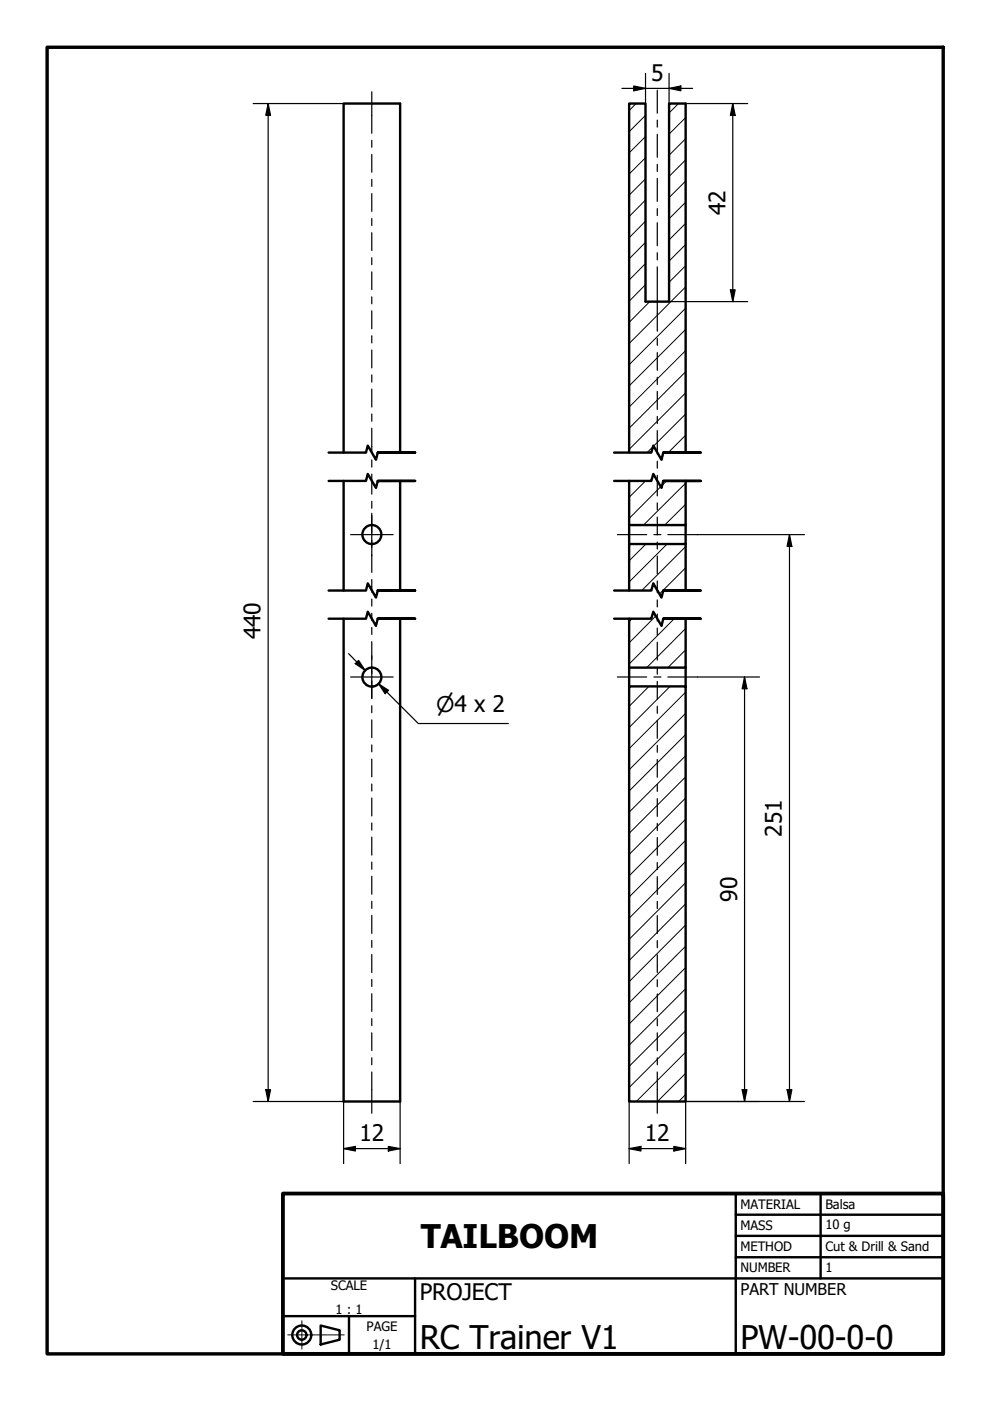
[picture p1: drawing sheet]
<svg xmlns="http://www.w3.org/2000/svg" width="210mm" height="297mm" viewBox="0 0 210 297" stroke-linecap="round" stroke-linejoin="round" font-family="sans-serif">
<!-- layer: Hatch (ISO) -->
<g fill="none" stroke="#000" stroke-width=".21">
<path d="M134.9 22l-1.5 1.4M136.9 37.9l-3.5 3.5M136.9 33.4l-3.5 3.5M136.9 28.9l-3.5 3.5M136.9 24.5l-3.5 3.4M143.8 22l-1.9 1.9M145.4 38.4l-3.5 3.5M145.4 33.9l-3.5 3.5M145.4 29.4l-3.5 3.5M145.4 24.9l-3.5 3.5M136.9 55.9l-3.5 3.5M136.9 51.4l-3.5 3.5"/>
<path d="M136.9 46.9l-3.5 3.5M136.9 42.4l-3.5 3.5M145.4 56.3l-3.5 3.5M145.4 51.8l-3.5 3.6M145.4 47.4l-3.5 3.5M145.4 42.9l-3.5 3.5M136.9 60.4l-3.5 3.5M137.8 64l-4.4 4.4M145.4 78.8l-12 12M145.4 74.3l-12 12M145.4 69.8l-12 12M145.4 65.3l-12 12"/>
<path d="M145.4 60.8l-12 12M138.4 94.7l-1.2 1.3M140.3 97.4h-.1M145.4 87.8l-6.8 6.8M145.4 92.3l-3.7 3.7M145.4 83.3l-12 12M136.9 102l-3.5 3.4M136.9 115.3l-3.5 3.6M140.1 103.2l-6.7 6.7M141.4 102l-1 .9M141.4 115.3l-8 8.1M145.4 106.9l-4.5 4.4"/>
<path d="M145.4 102.4l-9 8.9M145.4 115.9l-9.3 9.3M134 131.2l-.6 .6M139 130.6l-5.6 5.7M143 131.2l-9.6 9.6M145.4 137.8l-3.8 3.7M145.4 133.3l-8.3 8.2M145.4 120.4l-5.6 5.5M145.4 124.9l-.4 .3M137.6 145.5l-4.2 4.3M142.1 145.5l-8.7 8.7M145.4 146.8l-12 11.9"/>
<path d="M145.4 151.2l-12 12M145.4 155.7l-12 12M145.4 160.2l-12 12M145.4 164.7l-12 12M145.4 169.2l-12 12M145.4 173.7l-12 12M145.4 178.2l-12 12M145.4 182.7l-12 12M145.4 187.1l-12 12.1M145.4 191.6l-12 12.1M145.4 196.1l-12 12M145.4 200.6l-12 12"/>
<path d="M145.4 205.1l-12 12M145.4 209.6l-12 12M145.4 214.1l-12 12M145.4 218.6l-12 12M145.4 223.1l-10.5 10.4M145.4 227.6l-6 5.9M145.4 232.1l-1.5 1.4"/>
</g>
<!-- layer: Break Line (ISO) -->
<path d="M69.7 96h7.9l.4-1.5 1.7 3 .4-1.5h7.9h-7.9M130.2 96h7.9l.4-1.5 1.8 3 .3-1.5h7.9h-7.9M69.7 102h7.9l.4-1.5 1.7 2.9 .4-1.4h7.9h-7.9M130.2 102h7.9l.4-1.5 1.8 2.9 .3-1.4h7.9h-7.9M69.7 131.2h7.9l.4-1.5 1.7 3 .4-1.5h7.9h-7.9M69.7 125.2h7.9l.4-1.5 1.7 3 .4-1.5h7.9h-7.9M130.2 131.2h7.9l.4-1.5 1.8 3 .3-1.5h7.9h-7.9M130.2 125.2h7.9l.4-1.5 1.8 3 .3-1.5h7.9h-7.9" fill="none" stroke="#000" stroke-width=".51"/>
<!-- layer: Visible (ISO) -->
<g fill="none" stroke="#000" stroke-width=".51">
<path d="M72.9 96v-74h11.9v74M133.4 96v-74h3.5v42h5v-42h3.5v74M72.9 102v23.2M84.8 102v23.2M133.4 102v13.3M145.4 102v9.3h-12M145.4 115.3h-12v9.9M145.4 111.3v13.9M72.9 131.2v102.3h11.9v-102.3M133.4 131.2v14.3M145.4 131.2v10.3h-12M133.4 145.5h12v88h-12z"/>
<path d="M145.4 141.5v4"/>
<circle cx="78.8" cy="113.3" r="2.01"/>
<circle cx="78.8" cy="143.6" r="2.01"/>
</g>
<!-- layer: Title (ISO) -->
<g fill="none" stroke="#000" stroke-width=".51">
<path d="M156 257.5h44M156 253.1v33.9M174 253.1v17.9M60 279h28M60 271h140M74 279v8M88 271v16M156 266.6h44M156 262h44M68 281l4 1.1v1.9l-4 1.1z"/>
<circle cx="64" cy="283" r="2.01"/>
<circle cx="64" cy="283" r=".99"/>
</g>
<g fill="none" stroke="#000" stroke-width=".21">
<path d="M61 283h.4M61.6 283h.2M61.9 283h.9M62.9 283h.2M63.2 283h.9M64 280v.4M64 280.5v.2M64 280.8v.8M64 281.8v.1M64 282.1v.8M64 282.9v.3M64 283.2v.8"/>
<path d="M64 284.1v.2M64 284.4v.8M64 285.4v.1M64 285.7v.3M64.2 283h.2M64.6 283h.8M65.6 283h.2M65.9 283h.9M66.9 283h.2M67.2 283h.9M68.2 283h.3M68.5 283h.9"/>
<path d="M69.6 283h.2M69.9 283h.9M70.9 283h.2M71.2 283h.9M72.2 283h.2M72.6 283h.4"/>
</g>
<path d="M60 253.1h140v33.9h-140z" fill="none" stroke="#000" stroke-width=".8"/>
<!-- layer: Border (ISO) -->
<path d="M10 10h190v277h-190z" fill="none" stroke="#000" stroke-width=".72"/>
<!-- layer: Centerline (ISO) -->
<g fill="none" stroke="#000" stroke-width=".25">
<path d="M78.8 19.5v8.8M139.4 19.1v4.9M78.8 29.7v1.5M78.8 32.8v3.7M78.8 38v1.5M139.4 25.5v1.5M139.4 28.5v4.8M139.4 34.8v1.6M139.4 37.8v4.9M78.8 41v3.8M78.8 46.3v1.5M78.8 49.3v3.8"/>
<path d="M78.8 54.6v1.5M78.8 57.6v3.8M139.4 56.6v13.6M139.4 44.2v1.5M139.4 47.2v4.9M139.4 53.6v1.5M78.8 62.9v1.5M78.8 65.9v3.8M78.8 71.2v1.5M78.8 74.2v3.8M78.8 79.5v1.5M139.4 71.7v1.5"/>
<path d="M139.4 74.7v3.8M139.4 80v1.5M78.8 82.5v3.8M78.8 87.8v1.5M78.8 90.8v5.2M78.8 97.5v1.5M139.4 83v3.8M139.4 88.3v1.5M139.4 91.3v5M139.4 97.8v1.5M78.8 100.5v4.3M78.8 106.3v1.5"/>
<path d="M78.8 109.3v3.8M78.8 114.6v1.5M78.8 117.6v3.8M130.9 113.4h6.2M138.6 113.4h1.5M139.4 100.8v4.3M139.4 106.6v1.5M139.4 109.6v3.8M139.4 114.9v1.5M139.4 117.9v3.8M141.6 113.4h6.3M78.8 122.9v2.6"/>
<path d="M78.8 127v1.5M78.8 130v1.6M78.8 133v1.5M78.8 136v3.8M139.4 123.2v2.5M139.4 127.2v1.5M139.4 130.2v1.5M139.4 133.2v1.5M139.4 136.2v3.7M78.8 141.3v1.5M78.8 144.3v3.8M78.8 149.6v1.5"/>
<path d="M78.8 152.6v3.8M78.8 157.9v1.5M130.9 143.5h6.2M138.6 143.5h1.5M139.4 141.5v1.4M139.4 144.5v3.7M139.4 149.7v1.5M139.4 152.7v3.8M139.4 158v1.5M141.6 143.5h6.3M78.8 160.9v3.8M78.8 166.2v1.5"/>
<path d="M78.8 169.2v3.8M78.8 174.5v1.5M78.8 177.5v3.8M139.4 161v3.8M139.4 166.3v1.5M139.4 169.3v3.8M139.4 174.6v1.5M139.4 177.6v3.7M78.8 182.8v1.5M78.8 185.8v3.8M78.8 191.1v1.5M78.8 194.1v3.8"/>
<path d="M78.8 199.4v1.5M139.4 182.9v1.4M139.4 185.9v3.7M139.4 191.1v1.5M139.4 194.1v3.8M139.4 199.4v1.5M78.8 202.4v3.8M78.8 207.7v1.5M78.8 210.7v3.7M78.8 216v1.5M78.8 219v3.7M139.4 202.4v3.8"/>
<path d="M139.4 207.7v1.5M139.4 210.7v3.8M139.4 216v1.5M139.4 219v3.8M78.8 224.3v1.4M78.8 227.3v8.7M139.4 224.3v1.4M139.4 227.3v8.7"/>
</g>
<!-- layer: Center Mark (ISO) -->
<path d="M74.3 113.4h9.1M78.8 108.8v9M78.8 139.1v9M74.3 143.5h9.1" fill="none" stroke="#000" stroke-width=".25"/>
<!-- layer: Dimension (ISO) -->
<g fill="none" stroke="#000" stroke-width=".25">
<path d="M131.9 18.7h15M134.4 18.2l2.5 .5-2.5 .5zM136.9 15.6v6.4M141.9 18.7l2.5-.5v1zM141.9 15.6v6.4M53.7 22h19.2M56.9 22l.5 2.5h-1.1zM56.9 22v211.5M145.4 22h13.1M155.4 22l.5 2.5h-1zM155.4 22v42M141.9 64h16.6"/>
<path d="M154.9 61.5h1l-.5 2.5zM147.9 113.4h22.7M167.4 113.4l.5 2.5h-1zM167.4 113.4v120.1M73.9 138.6l3.5 3.5M75.3 140.7l.7-.7 1.4 2.1zM80.3 145l2.1 1.4-.7 .7zM82 146.7l-1.7-1.7 8.4 8.4h19.1M147.9 143.5h13.1M157.9 143.5l.5 2.5h-1zM157.9 143.5v90M53.7 233.5h19.2v13.2"/>
<path d="M56.3 231h1.1l-.5 2.5zM84.8 233.5v13.2M133.4 233.5v13.2M157.4 231h1l-.5 2.5zM166.9 231h1l-.5 2.5zM170.6 233.5h-25.2v13.2M72.9 243.5l2.5-.4v.9zM72.9 243.5h11.9M82.3 243.1l2.5 .4-2.5 .5zM133.4 243.5l2.5-.4v.9zM133.4 243.5h12M142.9 243.1l2.5 .4-2.5 .5z"/>
</g>
<g fill="#000">
<path d="M134.4 18.2l2.5 .5-2.5 .5z" fill-rule="evenodd"/>
<path d="M141.9 18.7l2.5-.5v1z" fill-rule="evenodd"/>
<path d="M56.9 22l.5 2.5h-1.1z" fill-rule="evenodd"/>
<path d="M155.4 22l.5 2.5h-1z" fill-rule="evenodd"/>
<path d="M154.9 61.5h1l-.5 2.5z" fill-rule="evenodd"/>
<path d="M167.4 113.4l.5 2.5h-1z" fill-rule="evenodd"/>
<path d="M75.3 140.7l.7-.7 1.4 2.1z" fill-rule="evenodd"/>
<path d="M80.3 145l2.1 1.4-.7 .7z" fill-rule="evenodd"/>
<path d="M157.9 143.5l.5 2.5h-1z" fill-rule="evenodd"/>
<path d="M56.3 231h1.1l-.5 2.5z" fill-rule="evenodd"/>
<path d="M157.4 231h1l-.5 2.5z" fill-rule="evenodd"/>
<path d="M166.9 231h1l-.5 2.5z" fill-rule="evenodd"/>
<path d="M72.9 243.5l2.5-.4v.9z" fill-rule="evenodd"/>
<path d="M82.3 243.1l2.5 .4-2.5 .5z" fill-rule="evenodd"/>
<path d="M133.4 243.5l2.5-.4v.9z" fill-rule="evenodd"/>
<path d="M142.9 243.1l2.5 .4-2.5 .5z" fill-rule="evenodd"/>
</g>
<g font-size="6.9">
<text x="89.2" y="264.5">TAILBOOM</text>
<text x="89" y="285.9">RC Trainer V1</text>
<text x="157" y="285.9">PW-00-0-0</text>
</g>
<g font-size="4.8">
<text x="138" y="17.1">5</text>
<text x="153.8" y="45.6" transform="rotate(-90 153.8 45.6)">42</text>
<text x="55.2" y="135.5" transform="rotate(-90 55.2 135.5)">440</text>
<text x="165.8" y="177.4" transform="rotate(-90 165.8 177.4)">251</text>
<text x="156.3" y="191.2" transform="rotate(-90 156.3 191.2)">90</text>
<text x="76.2" y="242">12</text>
<text x="136.7" y="242">12</text>
<text x="89" y="275.6">PROJECT</text>
</g>
<text font-size="4.6" x="92.5" y="151">⌀4 x 2</text>
<text font-size="3.4" x="157" y="274.6">PART NUMBER</text>
<g font-size="2.8">
<text x="157" y="256.3">MATERIAL</text>
<text x="175" y="256.3">Balsa</text>
<text x="157" y="260.8">MASS</text>
<text x="175" y="260.5">10 g</text>
<text x="157" y="265.3">METHOD</text>
<text x="157" y="269.8">NUMBER</text>
<text x="175" y="265.3">Cut &amp; Drill &amp; Sand</text>
<text x="175" y="269.8">1</text>
<text x="70.1" y="273.6">SCALE</text>
<text x="71.2" y="278.5">1 : 1</text>
<text x="77.7" y="282.1">PAGE</text>
<text x="79" y="286.1">1/1</text>
</g>
</svg>
